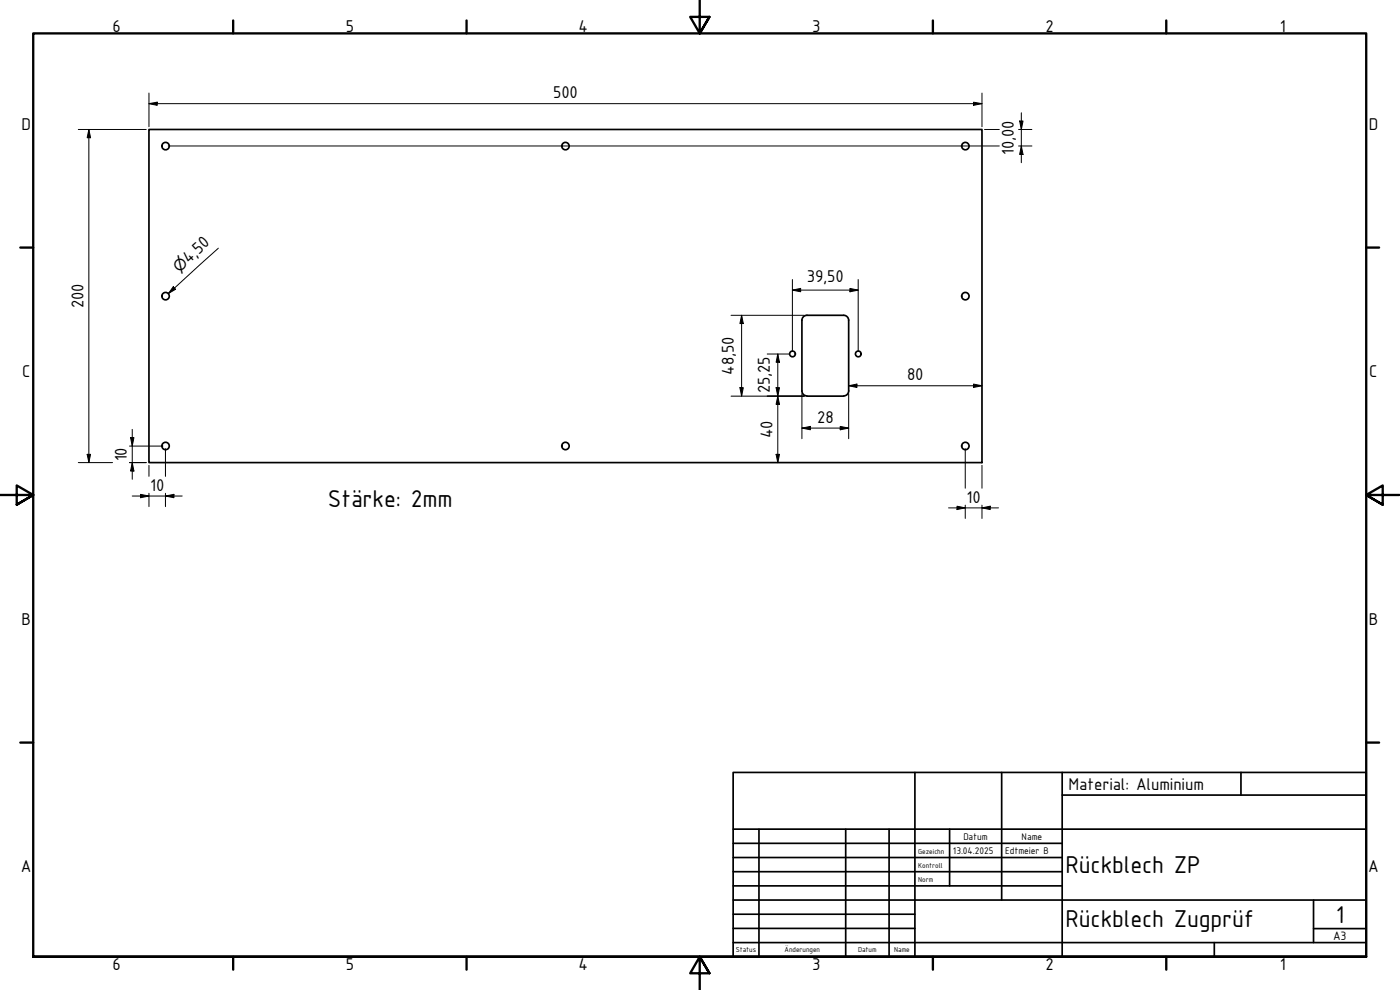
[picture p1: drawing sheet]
<svg xmlns="http://www.w3.org/2000/svg" width="420mm" height="297mm" viewBox="0 0 420 297" stroke-linecap="round" stroke-linejoin="round" font-family="sans-serif">
<!-- layer: Sichtbar (ISO) -->
<g fill="none" stroke="#000" stroke-width=".51">
<path d="M44.7 38.8h250v100h-250zM240.7 96.1v21.2M253.2 94.6h-11a1.49 1.49 0 0 0-1.5 1.5M253.2 94.6a1.49 1.49 0 0 1 1.5 1.5M254.7 96.1v21.2M240.7 117.3a1.49 1.49 0 0 0 1.5 1.5M242.2 118.9h11M254.7 117.3a1.49 1.49 0 0 1-1.5 1.5"/>
<circle cx="49.7" cy="43.8" r="1.11"/>
<circle cx="169.7" cy="43.8" r="1.11"/>
<circle cx="289.7" cy="43.8" r="1.11"/>
<circle cx="49.7" cy="88.9" r="1.11"/>
<circle cx="289.7" cy="88.9" r="1.11"/>
<circle cx="237.8" cy="106.2" r=".86"/>
<circle cx="257.6" cy="106.2" r=".86"/>
<circle cx="49.7" cy="133.8" r="1.11"/>
<circle cx="169.7" cy="133.8" r="1.11"/>
<circle cx="289.7" cy="133.8" r="1.11"/>
</g>
<!-- layer: Rahmen (ISO) -->
<g fill="none" stroke="#000" stroke-width=".7">
<path d="M70 6.1v3.9M140 6.1v3.9M210 0v10l-2.9-4.9h5.8l-2.9 4.9 2.9-4.9M280 6.1v3.9M350 6.1v3.9M6.1 74.3h3.9M410 74.3h3.9M0 148.5h10l-5-2.8v5.7l5-2.9-5 2.9M420 148.5h-10l5-2.8v5.7l-5-2.9 5 2.9M6.1 222.8h3.9M410 222.8h3.9M10 287.1v-277.1h400v277.1h-400h400"/>
<path d="M70 287.1v3.8M140 287.1v3.8M212.9 292l-2.9-4.9 2.9 4.9h-5.8l2.9-4.9v9.9M280 287.1v3.8M350 287.1v3.8"/>
</g>
<!-- layer: Titel (ISO) -->
<g fill="none" stroke="#000" stroke-width=".51">
<path d="M220 231.8h190v55.3h-190zM274.6 231.8v55.3M300.6 231.8v38.3M318.8 238.6h91.2M318.8 231.8v55.3M372.4 231.8v6.8M220 253h98.8M220 257.3h98.8M220 248.8h190M227.8 248.8v38.3M253.8 248.8v38.3M266.8 248.8v38.3"/>
<path d="M285 248.8v17M220 261.5h98.8M220 265.8h98.8M220 270.1h190M220 274.3h54.6M220 278.6h54.6M394.2 278.6h15.8M394.2 270.1v12.7M220 282.8h190M364.4 282.8v4.3"/>
</g>
<g fill="none" stroke="#000" stroke-width=".3">
<path d="M23.5 38.8h20.4M26.7 38.8l.5 2.5h-1zM26.7 38.8v100M44.7 31.1l2.5-.4v.9zM44.7 31.1h250M44.7 27.9v10.1M292.2 30.7l2.5 .4-2.5 .5zM294.7 27.9v10.1M295.5 38.8h4.4M305.7 38.8h4M306 36.3h1l-.5 2.5zM306.5 33.8v15"/>
<path d="M50.5 43.8h249.4M305.7 43.8h4M306.5 43.8l.5 2.5h-1zM65.5 74.5l-15 13.6M52 86l.7 .8-2.2 1.3zM219.4 94.6h22M222.6 94.6l.5 2.5h-1zM222.6 94.6v24.3M237.8 87l2.5-.5v1.1zM237.8 87h19.8M237.8 83.9v21.5M255.1 86.5l2.5 .5-2.5 .6z"/>
<path d="M257.6 83.9v21.5M219.4 118.9h22M222.1 116.3h1l-.5 2.6zM230.3 106.2h6.7M232.9 116.3h1l-.5 2.6zM233.4 118.9l.5 2.4h-1zM233.4 106.2l.5 2.5h-1zM233.4 106.2v32.6M240.7 118.1v13.5M254.7 115.7l2.5-.5v1.1zM254.7 115.7h40M254.7 118.1v13.5"/>
<path d="M292.2 115.2l2.5 .5-2.5 .6zM23.5 138.8h10.3M26.2 136.3h1l-.5 2.5zM38.9 138.8h5M38.9 133.8h10M39.2 131.3h1l-.5 2.5zM39.7 138.8l.5 2.5h-1zM39.7 128.8v15M44.7 139.6v3.3M49.7 134.6v8.3M232.9 136.3h1l-.5 2.5zM240.7 128.4l2.5-.5v1.1z"/>
<path d="M240.7 128.4h14M252.2 127.9l2.5 .5-2.5 .6zM289.7 134.6v11.9M294.7 139.6v6.9M39.7 148.8h15M42.2 148.3l2.5 .5-2.5 .5zM44.7 148v4M49.7 148.8l2.5-.5v1zM49.7 148v4M284.7 152.4h15M287.2 151.9l2.5 .5-2.5 .5zM289.7 151.6v4"/>
<path d="M294.7 152.4l2.5-.5v1zM294.7 151.6v4"/>
</g>
<g fill="#000">
<path d="M44.7 31.1l2.5-.4v.9z" fill-rule="evenodd"/>
<path d="M292.2 30.7l2.5 .4-2.5 .5z" fill-rule="evenodd"/>
<path d="M306 36.3h1l-.5 2.5z" fill-rule="evenodd"/>
<path d="M26.7 38.8l.5 2.5h-1z" fill-rule="evenodd"/>
<path d="M306.5 43.8l.5 2.5h-1z" fill-rule="evenodd"/>
<path d="M52 86l.7 .8-2.2 1.3z" fill-rule="evenodd"/>
<path d="M222.6 94.6l.5 2.5h-1z" fill-rule="evenodd"/>
<path d="M237.8 87l2.5-.5v1.1z" fill-rule="evenodd"/>
<path d="M255.1 86.5l2.5 .5-2.5 .6z" fill-rule="evenodd"/>
<path d="M222.1 116.3h1l-.5 2.6z" fill-rule="evenodd"/>
<path d="M232.9 116.3h1l-.5 2.6z" fill-rule="evenodd"/>
<path d="M233.4 106.2l.5 2.5h-1z" fill-rule="evenodd"/>
<path d="M254.7 115.7l2.5-.5v1.1z" fill-rule="evenodd"/>
<path d="M292.2 115.2l2.5 .5-2.5 .6z" fill-rule="evenodd"/>
<path d="M26.2 136.3h1l-.5 2.5z" fill-rule="evenodd"/>
<path d="M39.2 131.3h1l-.5 2.5z" fill-rule="evenodd"/>
<path d="M232.9 136.3h1l-.5 2.5z" fill-rule="evenodd"/>
<path d="M233.4 118.9l.5 2.4h-1z" fill-rule="evenodd"/>
<path d="M240.7 128.4l2.5-.5v1.1z" fill-rule="evenodd"/>
<path d="M252.2 127.9l2.5 .5-2.5 .6z" fill-rule="evenodd"/>
<path d="M39.7 138.8l.5 2.5h-1z" fill-rule="evenodd"/>
<path d="M42.2 148.3l2.5 .5-2.5 .5z" fill-rule="evenodd"/>
<path d="M49.7 148.8l2.5-.5v1z" fill-rule="evenodd"/>
<path d="M287.2 151.9l2.5 .5-2.5 .5z" fill-rule="evenodd"/>
<path d="M294.7 152.4l2.5-.5v1z" fill-rule="evenodd"/>
</g>
<g font-size="7.9">
<text x="98.4" y="152.1">Stärke: 2mm</text>
<text x="319.8" y="261.9">Rückblech ZP</text>
<text x="319.8" y="278.2">Rückblech Zugprüf</text>
<text x="400.9" y="276.8">1</text>
</g>
<g font-size="5.5">
<text x="33.8" y="9.6">6</text>
<text x="103.8" y="9.6">5</text>
<text x="173.6" y="9.6">4</text>
<text x="243.8" y="9.6">3</text>
<text x="313.8" y="9.6">2</text>
<text x="384.1" y="9.6">1</text>
<text x="166" y="29.5">500</text>
<text x="6.5" y="38.9">D</text>
<text x="410.8" y="38.9">D</text>
<text x="304.2" y="46.5" transform="rotate(-90 304.2 46.5)">10,00</text>
<text x="56.6" y="79.2" transform="rotate(-42 56.6 79.2)">4,50</text>
<text x="242.2" y="84.8">39,50</text>
<text x="25.1" y="92.5" transform="rotate(-90 25.1 92.5)">200</text>
<text x="6.6" y="113.1">C</text>
<text x="220.2" y="112.4" transform="rotate(-90 220.2 112.4)">48,50</text>
<text x="410.9" y="113.1">C</text>
<text x="231.1" y="118" transform="rotate(-90 231.1 118)">25,25</text>
<text x="272.2" y="114.2">80</text>
<text x="231.8" y="131.4" transform="rotate(-90 231.8 131.4)">40</text>
<text x="245.2" y="126.9">28</text>
<text x="38.1" y="138.4" transform="rotate(-90 38.1 138.4)">10</text>
<text x="45.1" y="147.2">10</text>
<text x="290.1" y="150.8">10</text>
<text x="6.5" y="187.4">B</text>
<text x="410.8" y="187.4">B</text>
<text x="320.7" y="237">Material: Aluminium</text>
<text x="6.3" y="261.7">A</text>
<text x="410.6" y="261.7">A</text>
<text x="33.8" y="290.9">6</text>
<text x="103.8" y="290.9">5</text>
<text x="173.6" y="290.9">4</text>
<text x="243.8" y="290.9">3</text>
<text x="313.8" y="290.9">2</text>
<text x="384.1" y="290.9">1</text>
</g>
<text font-size="4.6" x="53.7" y="81.8" transform="rotate(-42 53.7 81.8)">⌀</text>
<text font-size="3.9" x="400.1" y="282">A3</text>
<g font-size="3.1">
<text x="286" y="256.3">13.04.2025</text>
<text x="289.1" y="252">Datum</text>
<text x="301.6" y="256.3">Edtmeier B</text>
<text x="306.6" y="252">Name</text>
</g>
<g font-size="2.3">
<text x="275.6" y="256.3">Gezeichn</text>
<text x="275.6" y="260.5">Kontroll</text>
<text x="275.6" y="264.8">Norm</text>
<text x="220.9" y="285.7">Status</text>
<text x="235.5" y="285.7">Änderungen</text>
<text x="257.6" y="285.7">Datum</text>
<text x="268.4" y="285.7">Name</text>
</g>
</svg>
